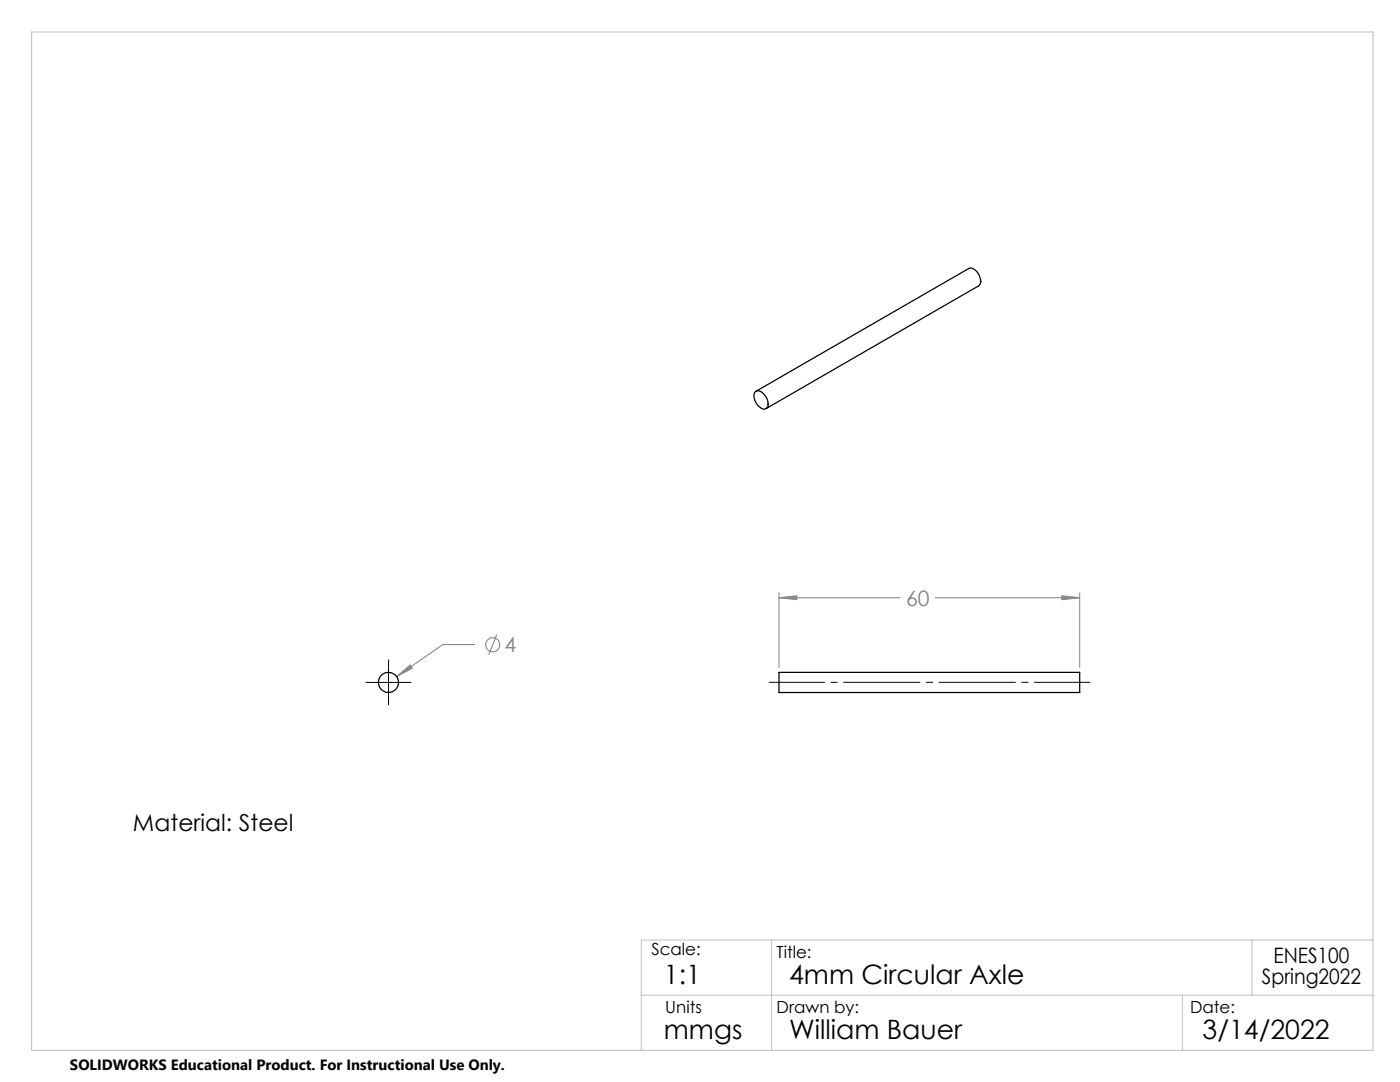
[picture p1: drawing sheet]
<svg xmlns="http://www.w3.org/2000/svg" width="279mm" height="216mm" viewBox="0 0 279 216" stroke-linecap="round" stroke-linejoin="round" font-family="sans-serif">
<g fill="none" stroke="#808080" stroke-width=".2">
<path d="M155.5 119.3l3.5-.4v.8zM155.5 118.3v14.9M155.5 119.3h24.1M186.7 119.3h28.8M211.9 118.9l3.6 .4-3.6 .4zM215.5 118.3v14.9M79.2 135l2.7-2.3 .4 .6zM94.7 128.6h-6.3l-9.2 6.4M99.1 126.6l-1.6 4.1"/>
<circle cx="98.3" cy="128.6" r="1.42"/>
</g>
<path d="M153.5 136.2h64" fill="none" stroke="#000" stroke-width=".2" stroke-dasharray="15.2 1.3 1.3 1.3" stroke-dashoffset="4.2"/>
<path d="M73 136.2h9M77.5 131.7v9" fill="none" stroke="#000" stroke-width=".2"/>
<path d="M6.3 6.4h267.7v203.2h-267.7zM128 198.6h146M154 187.6v22M236 198.6v11M249.8 187.6v11M274 187.6h-146v22" fill="none" stroke="#c0c0c0" stroke-width=".2"/>
<path d="M79.2 135l3.1-1.7-.4-.6zM211.9 118.9l3.6 .4-3.6 .4zM155.5 119.3l3.5-.4v.8z" fill="#808080"/>
<g fill="none" stroke="#000" stroke-width=".25">
<path d="M150.6 78.3a1.19 1.19 0 0 1 1.8 .3 2.43 2.43 0 0 1 .7 2.8 1.25 1.25 0 0 1-1.9-.5 2.61 2.61 0 0 1-.6-2.6zM150.9 78.1l42.4-24.5a1.87 1.87 0 0 1 2.2 1.5 1.48 1.48 0 0 1-.2 1.9l-42.4 24.5M155.5 134.2h60v4h-60z"/>
<circle cx="77.5" cy="136.2" r="2"/>
</g>
<g font-size="5.3">
<text x="132.5" y="196.4">1:1</text>
<text x="157.5" y="196.4">4mm Circular Axle</text>
<text x="132.5" y="207.4">mmgs</text>
<text x="157.5" y="207.4">William Bauer</text>
<text x="240" y="207.4">3/14/2022</text>
</g>
<text font-size="4.7" x="26.5" y="165.9">Material: Steel</text>
<g font-size="4.2" fill="#808080">
<text x="180.8" y="120.9">60</text>
<text x="100.7" y="130.2">4</text>
</g>
<g font-size="4.2">
<text x="251.9" y="196.4">Spring2022</text>
<text x="254.2" y="192.2">ENES100</text>
</g>
<g font-size="3.3">
<text x="130" y="190.6">Scale:</text>
<text x="155" y="191.2">Title:</text>
<text x="132.8" y="202.2">Units</text>
<text x="155" y="202.2">Drawn by:</text>
<text x="237.5" y="202.2">Date:</text>
</g>
<text font-size="3" x="14" y="213.5">SOLIDWORKS Educational Product. For Instructional Use Only.</text>
</svg>
